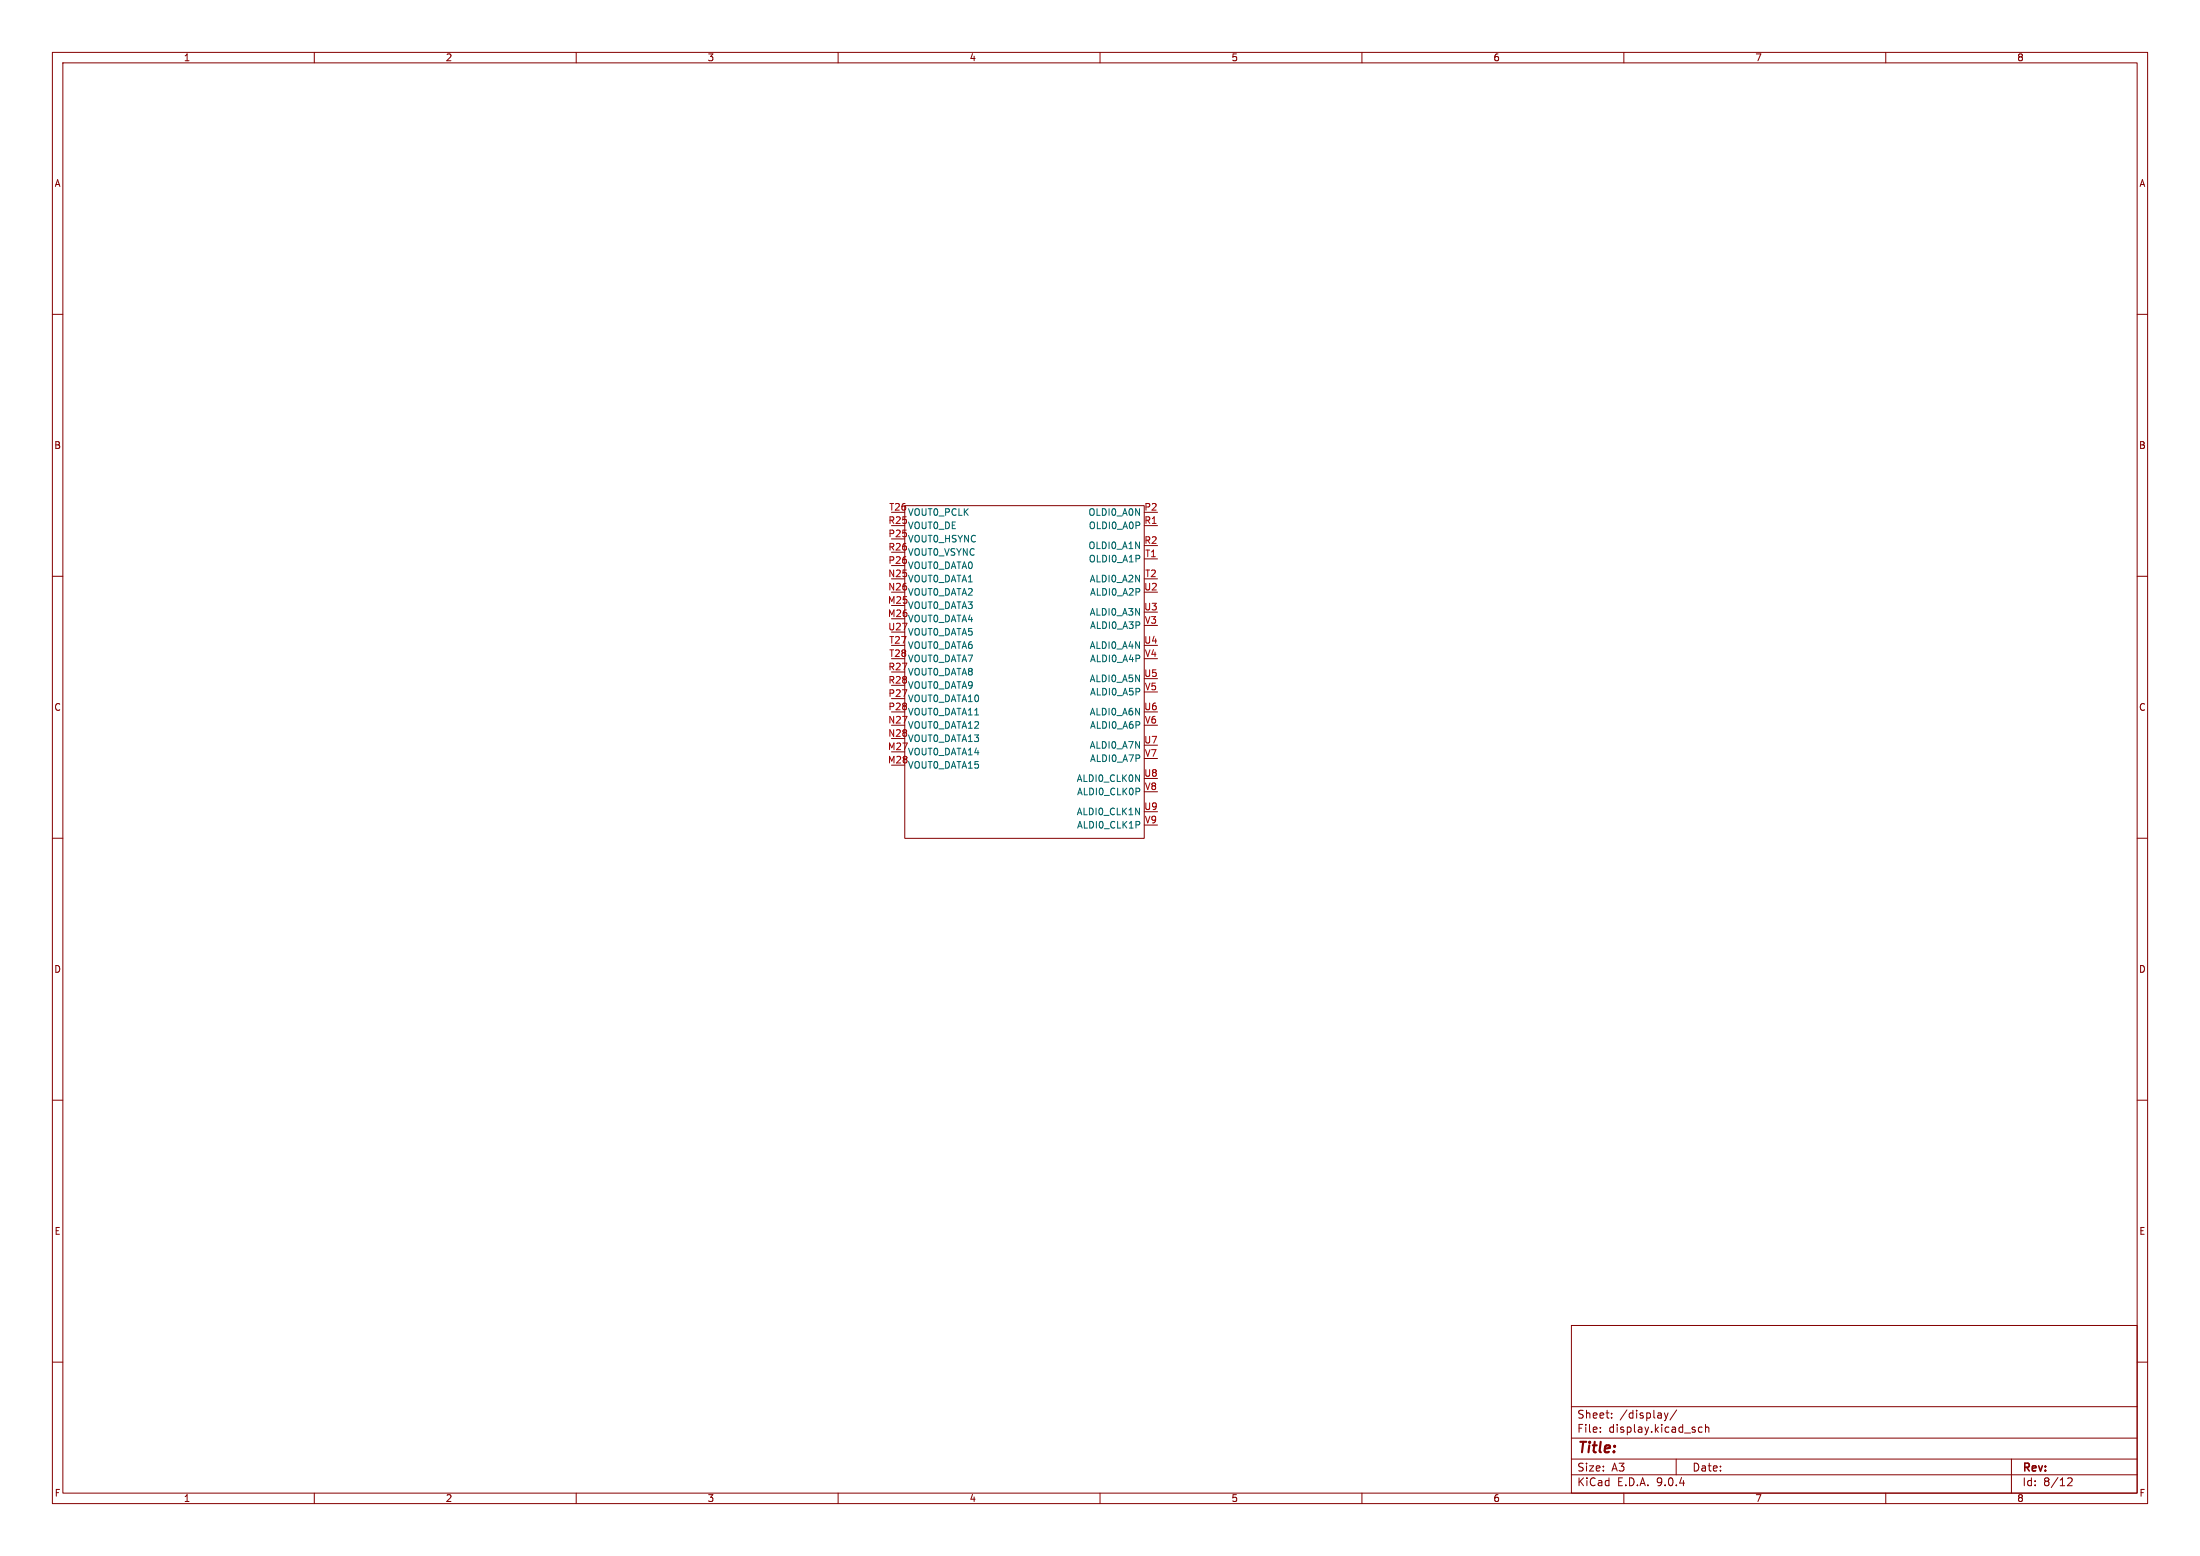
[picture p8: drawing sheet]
<svg xmlns="http://www.w3.org/2000/svg" width="420mm" height="297mm" viewBox="0 0 420 297" stroke-linecap="round" stroke-linejoin="round" font-family="sans-serif">
<g fill="none" stroke="#840000" stroke-width=".19">
<path d="M10 10h400v277h-400zM12 12h396v273h-396zM60 10v2M110 10v2M160 10v2M210 10v2M260 10v2M310 10v2M360 10v2M10 60h2M408 60h2M172.7 96.5h45.7v63.5h-45.7z"/>
<path d="M10 110h2M218.4 100.3h2.6M218.4 106.7h2.6M408 110h2M10 160h2M408 160h2M10 210h2M408 210h2M300 253h108v32h-108zM10 260h2M300 278.5h108M300 274.5h108"/>
<path d="M300 268.5h108M305.5 273.2v.2M305.5 272.5v.1M307.7 270.5v.2M307.7 269.8v.1M317.7 269.7l.4 1M318.1 270.7l-.4 .5M318.4 269.7l-.3 1M320 278.5v3M320.1 269.1l-1.3 1.9M324.9 272.5l-.4-.1-.3 .3 .2 .6h.5M325.6 272.5l.2-.1 .4 .1v.9"/>
<path d="M325.6 271.9v1.5M384 278.5v6.5M408 260h2M60 285v2M110 285v2M160 285v2M210 285v2M260 285v2M300 281.5h108M310 285v2M360 285v2M394.7 282.2l.6-.1 .2 .1 .1 .3-.9 1.1h.9"/>
</g>
<path d="M217.5 150.6v.4M217.5 156.9v.4" fill="none" stroke="#006464" stroke-width=".19"/>
<text font-size="2.8" fill="#840000" x="301" y="277.9">Title:</text>
<g font-size="2.1" fill="#840000">
<text x="301" y="273.7">File:</text>
<text x="301" y="271">Sheet:</text>
<text x="307.1" y="273.7">display.kicad_sch</text>
<text x="309.2" y="271">/display/</text>
<text x="301" y="281.1">Size:</text>
<text x="307.6" y="281.1">A3</text>
<text x="323" y="281.1">Date:</text>
<text x="386" y="281.3">Rev:</text>
<text x="301" y="283.9">KiCad</text>
<text x="308.7" y="283.9">E.D.A.</text>
<text x="316.3" y="283.9">9.0.4</text>
<text x="386" y="283.9">Id:</text>
<text x="390.1" y="283.9">8/12</text>
</g>
<g font-size="1.8" fill="#840000">
<text x="35" y="11.9">1</text>
<text x="85" y="11.9">2</text>
<text x="135" y="11.9">3</text>
<text x="185" y="11.9">4</text>
<text x="235" y="11.9">5</text>
<text x="285" y="11.9">6</text>
<text x="335" y="11.9">7</text>
<text x="385" y="11.9">8</text>
<text x="10.3" y="35.9">A</text>
<text x="408.3" y="35.9">A</text>
<text x="10.3" y="85.9">B</text>
<text x="408.2" y="85.9">B</text>
<text x="10.3" y="135.9">C</text>
<text x="408.2" y="135.9">C</text>
<text x="10.3" y="185.9">D</text>
<text x="408.2" y="185.9">D</text>
<text x="10.3" y="235.9">E</text>
<text x="408.3" y="235.9">E</text>
<text x="10.3" y="285.9">F</text>
<text x="35" y="286.9">1</text>
<text x="85" y="286.9">2</text>
<text x="135" y="286.9">3</text>
<text x="185" y="286.9">4</text>
<text x="235" y="286.9">5</text>
<text x="285" y="286.9">6</text>
<text x="335" y="286.9">7</text>
<text x="385" y="286.9">8</text>
<text x="408.3" y="285.9">F</text>
</g>
<g font-size="1.8" fill="#a90000">
<text x="169.5" y="100.1">R25</text>
<text x="169.7" y="97.5">T26</text>
<text x="218.4" y="97.5">P2</text>
<text x="218.4" y="100.1">R1</text>
<text x="169.5" y="102.6">P25</text>
<text x="169.5" y="105.2">R26</text>
<text x="169.5" y="107.7">P26</text>
<text x="218.4" y="103.9">R2</text>
<text x="218.5" y="106.4">T1</text>
<text x="169.5" y="110.2">N25</text>
<text x="169.5" y="112.8">N26</text>
<text x="218.3" y="112.8">U2</text>
<text x="218.5" y="110.2">T2</text>
<text x="169.4" y="115.3">M25</text>
<text x="169.4" y="117.9">M26</text>
<text x="218.3" y="116.6">U3</text>
<text x="218.5" y="119.1">V3</text>
<text x="169.5" y="120.4">U27</text>
<text x="169.7" y="122.9">T27</text>
<text x="169.7" y="125.5">T28</text>
<text x="218.3" y="122.9">U4</text>
<text x="218.5" y="125.5">V4</text>
<text x="169.5" y="128">R27</text>
<text x="169.5" y="130.6">R28</text>
<text x="218.3" y="129.3">U5</text>
<text x="218.5" y="131.8">V5</text>
<text x="169.5" y="133.1">P27</text>
<text x="169.5" y="135.6">P28</text>
<text x="218.3" y="135.6">U6</text>
<text x="169.4" y="143.3">M27</text>
<text x="169.5" y="138.2">N27</text>
<text x="169.5" y="140.7">N28</text>
<text x="218.3" y="142">U7</text>
<text x="218.5" y="138.2">V6</text>
<text x="169.4" y="145.8">M28</text>
<text x="218.3" y="148.3">U8</text>
<text x="218.5" y="144.5">V7</text>
<text x="218.3" y="154.7">U9</text>
<text x="218.5" y="150.9">V8</text>
<text x="218.5" y="157.2">V9</text>
</g>
<g font-size="1.8" fill="#006464">
<text x="173.2" y="98.7">VOUT0_PCLK</text>
<text x="173.2" y="101.2">VOUT0_DE</text>
<text x="207.7" y="98.7">OLDI0_A0N</text>
<text x="207.8" y="101.2">OLDI0_A0P</text>
<text x="173.2" y="103.7">VOUT0_HSYNC</text>
<text x="173.2" y="106.3">VOUT0_VSYNC</text>
<text x="207.7" y="105">OLDI0_A1N</text>
<text x="207.8" y="107.5">OLDI0_A1P</text>
<text x="173.2" y="108.8">VOUT0_DATA0</text>
<text x="173.2" y="111.4">VOUT0_DATA1</text>
<text x="173.2" y="113.9">VOUT0_DATA2</text>
<text x="207.9" y="111.4">ALDI0_A2N</text>
<text x="208" y="113.9">ALDI0_A2P</text>
<text x="173.2" y="116.4">VOUT0_DATA3</text>
<text x="173.2" y="119">VOUT0_DATA4</text>
<text x="207.9" y="117.7">ALDI0_A3N</text>
<text x="173.2" y="121.5">VOUT0_DATA5</text>
<text x="173.2" y="124.1">VOUT0_DATA6</text>
<text x="207.9" y="124.1">ALDI0_A4N</text>
<text x="208" y="120.2">ALDI0_A3P</text>
<text x="173.2" y="126.6">VOUT0_DATA7</text>
<text x="173.2" y="129.1">VOUT0_DATA8</text>
<text x="173.2" y="131.7">VOUT0_DATA9</text>
<text x="207.9" y="130.4">ALDI0_A5N</text>
<text x="208" y="126.6">ALDI0_A4P</text>
<text x="173.2" y="134.2">VOUT0_DATA10</text>
<text x="173.2" y="136.8">VOUT0_DATA11</text>
<text x="207.9" y="136.8">ALDI0_A6N</text>
<text x="208" y="132.9">ALDI0_A5P</text>
<text x="173.2" y="139.3">VOUT0_DATA12</text>
<text x="173.2" y="141.8">VOUT0_DATA13</text>
<text x="207.9" y="143.1">ALDI0_A7N</text>
<text x="208" y="139.3">ALDI0_A6P</text>
<text x="173.2" y="144.4">VOUT0_DATA14</text>
<text x="173.2" y="146.9">VOUT0_DATA15</text>
<text x="205.5" y="149.5">ALDI0_CLK0N</text>
<text x="208" y="145.6">ALDI0_A7P</text>
<text x="205.5" y="155.8">ALDI0_CLK1N</text>
<text x="205.5" y="152">ALDI0_CLK0P</text>
<text x="205.5" y="158.3">ALDI0_CLK1P</text>
</g>
</svg>
